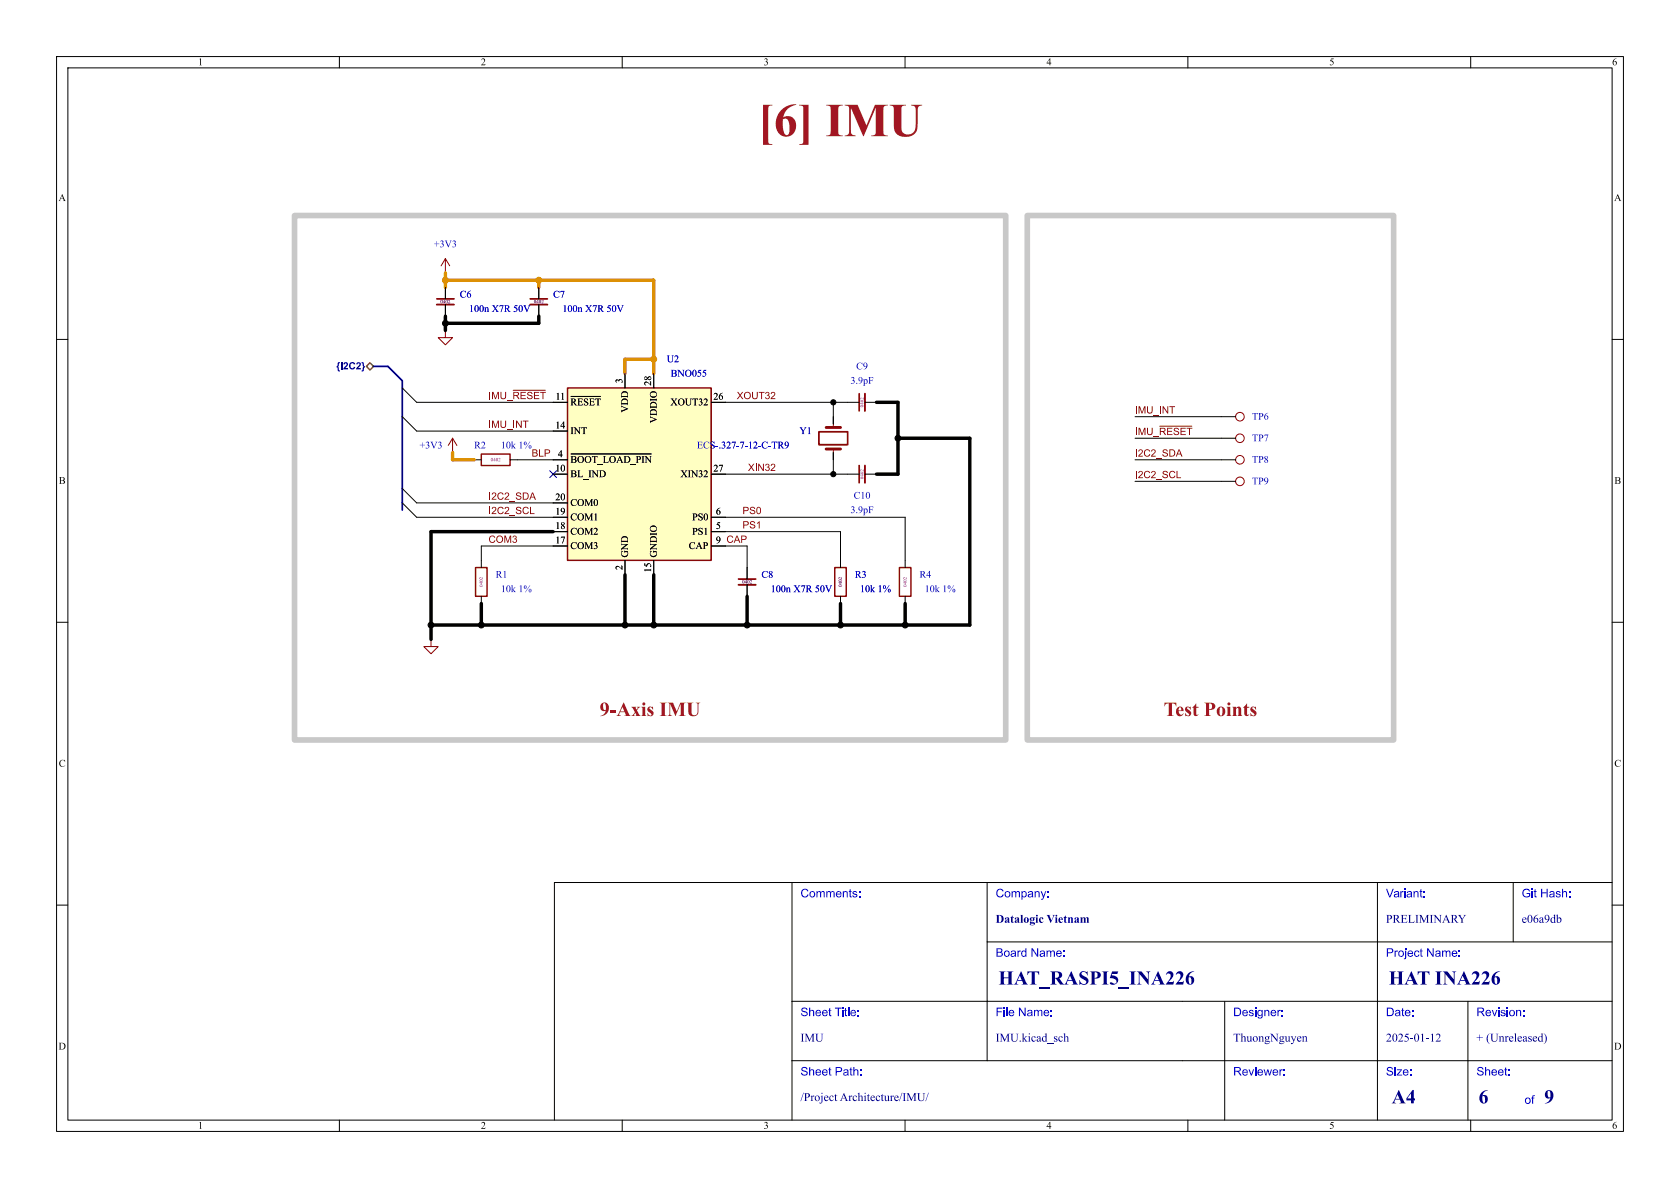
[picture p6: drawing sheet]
<svg xmlns="http://www.w3.org/2000/svg" width="297mm" height="210mm" viewBox="0 0 297 210" stroke-linecap="round" stroke-linejoin="round" font-family="sans-serif">
<g fill="none" stroke="#000" stroke-width=".18">
<path d="M10 10h277v190h-277zM12 12h273v186h-273zM60 10v2M110 10v2M160 10v2M210 10v2M260 10v2M78.7 48.3h.1M95.2 50.8v2M95.2 53.8v2.1M10 60h2M147.3 73.7v1.2"/>
<path d="M285 60h2M85.1 99.1v1.2M147.3 80v1.3M149.9 83.8h2M152.9 83.8h2M10 110h2M76.2 113h.1M85.1 105.4v1.3M285 110h2M140 156v42M174.5 156v31.5M243.5 156v42"/>
<path d="M267.5 156v10.5M285 156h-187v42M10 160h2M140 177h145M174.5 166.5h110.5M216.5 177v21M259.5 177v21M285 160h2M60 198v2M110 198v2M140 187.5h145M160 198v2"/>
<path d="M210 198v2M260 198v2"/>
</g>
<path d="M78.7 45.7l-.7 1.3M78.7 45.7l.8 1.3M78.7 45.7v2.6M147.3 74.9v.7M147.3 79.4v.6M76.2 113v1.3h1.3l-1.3 1.3-1.3-1.3h1.3" fill="none" stroke="#840000" stroke-width=".18"/>
<path d="M146 79.4h2.6M146 75.6h2.6" fill="none" stroke="#840000" stroke-width=".51"/>
<path d="M93.7 52.8h3.1M144.8 76.3h5.1v2.3h-5.1zM151.9 82.3v3" fill="none" stroke="#840000" stroke-width=".3"/>
<path d="M93.7 53.8h3.1M152.9 82.3v3" fill="none" stroke="#840000" stroke-width=".33"/>
<path d="M84.1 100.3h2v5.1h-2z" fill="none" stroke="#840000" stroke-width=".25"/>
<path d="M100.3 68.6h25.4v30.5h-25.4z" fill="#ffffc2"/>
<path d="M100.3 68.6h25.4v30.5h-25.4zM85.1 80.3h5.1v2h-5.1zM147.6 100.3h2v5.1h-2zM159 100.3h2v5.1h-2z" fill="none" stroke="#840000" stroke-width=".25"/>
<g fill="none" stroke="#000" stroke-width=".18">
<path d="M78.7 58.4h.1M78.7 50.8v2M78.7 53.8v2.1M95.2 50.8v2M95.2 53.8v2.1M71.1 68.6l2.6 2.5h24.1M71.1 73.7l2.6 2.5h24.1M101 70.1h5.1M110.5 66v2.6M128.3 71.1h23.6M147.3 71.1v3.8M152.9 71.1h2"/>
<path d="M200.7 73.7h17.7M200.7 77.5h17.7M71.1 88.9l2.6 2.5h24.1M71.1 86.4l2.6 2.5h24.1M80 80h.1M83.8 81.3h1.3M90.2 81.3h10.1M97.8 96.5h-12.7v2.6M101 80.2h14.1M110.5 99.1v2.5M125.7 91.4h34.3v8.9M125.7 94h22.9v6.3"/>
<path d="M125.7 96.5h6.4v5.9M128.3 83.8h21.6M147.3 80v3.8M200.7 81.3h17.7M200.7 85.1h17.7M132.1 103.4v2M148.6 105.4v1.3M160 105.4v1.3"/>
</g>
<path d="M77.2 52.8h3.1M151.9 69.6v3M130.6 102.4h3" fill="none" stroke="#840000" stroke-width=".3"/>
<path d="M77.2 53.8h3.1M152.9 69.6v3M130.6 103.4h3" fill="none" stroke="#840000" stroke-width=".33"/>
<g fill="none" stroke="#840000" stroke-width=".18">
<path d="M78.7 58.4v1.3h1.3l-1.3 1.3-1.2-1.3h1.2M80 77.5l-.8 1.2M80 77.5l.8 1.2M80 77.5v2.5M90.7 69h5.7M205 75.3h5.7"/>
<circle cx="219.2" cy="73.7" r=".76"/>
<circle cx="219.2" cy="77.5" r=".76"/>
<circle cx="219.2" cy="85.1" r=".76"/>
<circle cx="219.2" cy="81.3" r=".76"/>
</g>
<path d="M64.8 64.8l.6-.7 .6 .7-.6 .6z" fill="none" stroke="#725600" stroke-width=".25"/>
<path d="M66 64.8h2.6l2.5 2.5v22.9" fill="none" stroke="#000084" stroke-width=".3"/>
<path d="M78.7 55.9v2.5M95.2 55.9v1.3h-16.5M154.9 71.1h3.8v12.7h-3.8M158.7 77.5h12.7v33h-95.2M97.8 94h-21.6v19M85.1 106.7v3.8M110.5 101.6v8.9M115.6 101.6v8.9M132.1 105.4v5.1M148.6 106.7v3.8M160 106.7v3.8" fill="none" stroke="#000" stroke-width=".61"/>
<path d="M78.7 49.5h36.9v16.5M78.7 48.3v2.5M95.2 49.5v1.3M115.6 63.5h-5.1v2.5M80 80v1.3h3.8" fill="none" stroke="#dc8e00" stroke-width=".61"/>
<path d="M97.2 83.2l1.2 1.2M98.4 83.2l-1.2 1.2" fill="none" stroke="#000084" stroke-width=".18"/>
<path d="M52.1 38.1h125.7v92.7h-125.7zM181.6 38.1h64.8v92.7h-64.8z" fill="none" stroke="#c8c8c8" stroke-width="1"/>
<g fill="#000" stroke="#000" stroke-width=".18">
<circle cx="78.7" cy="57.2" r=".52"/>
<circle cx="147.3" cy="71.1" r=".46"/>
<circle cx="158.8" cy="77.5" r=".52"/>
<circle cx="147.3" cy="83.8" r=".46"/>
<circle cx="76.2" cy="110.5" r=".52"/>
<circle cx="85.1" cy="110.5" r=".52"/>
<circle cx="110.5" cy="110.5" r=".52"/>
<circle cx="115.6" cy="110.5" r=".52"/>
<circle cx="132.1" cy="110.5" r=".52"/>
<circle cx="148.6" cy="110.5" r=".52"/>
<circle cx="160" cy="110.5" r=".52"/>
</g>
<g fill="#dc8e00" stroke="#dc8e00" stroke-width=".18">
<circle cx="115.6" cy="63.5" r=".52"/>
<circle cx="78.7" cy="49.5" r=".52"/>
<circle cx="95.3" cy="49.5" r=".52"/>
</g>
<text font-size="8.4" fill="#a21622" x="134" y="26.3">[6] IMU</text>
<g font-size="3.5" fill="#a21622">
<text x="106" y="127">9-AxisIMU</text>
<text x="205.7" y="127">TestPoints</text>
</g>
<g font-size="3.5" fill="#00007f">
<text x="176.5" y="174.9">HAT_RASPI5_INA226</text>
<text x="245.5" y="174.9">HAT INA226</text>
<text x="246" y="195.9">A4</text>
<text x="261.4" y="196">6</text>
<text x="273" y="196">9</text>
</g>
<g font-size="2.1" fill="#00f">
<text x="141.5" y="159.2">Comments:</text>
<text x="176" y="159.2">Company:</text>
<text x="245" y="159.2">Variant:</text>
<text x="269" y="159.2">Git Hash:</text>
<text x="176" y="169.7">Board Name:</text>
<text x="245" y="169.7">Project Name:</text>
<text x="141.5" y="180.2">Sheet Title:</text>
<text x="176" y="180.2">File Name:</text>
<text x="218" y="180.2">Designer:</text>
<text x="245" y="180.2">Date:</text>
<text x="261" y="180.2">Revision:</text>
<text x="141.5" y="190.7">Sheet Path:</text>
<text x="218" y="190.7">Reviewer:</text>
<text x="245" y="190.7">Size:</text>
<text x="261" y="190.7">Sheet:</text>
<text x="269.5" y="195.7">of</text>
</g>
<g font-size="2.1" fill="#00007f">
<text x="176" y="163.7">DatalogicVietnam</text>
<text x="245" y="163.7">PRELIMINARY</text>
<text x="269" y="163.7">e06a9db</text>
<text x="141.5" y="184.7">IMU</text>
<text x="176" y="184.7">IMU.kicad_sch</text>
<text x="218" y="184.7">ThuongNguyen</text>
<text x="245" y="184.7">2025-01-12</text>
<text x="261" y="184.7">+ (Unreleased)</text>
<text x="141.5" y="195.2">/ProjectArchitecture/IMU/</text>
</g>
<g font-size="1.8">
<text x="35" y="12">1</text>
<text x="85" y="12">2</text>
<text x="135" y="12">3</text>
<text x="185" y="12">4</text>
<text x="235" y="12">5</text>
<text x="285" y="12">6</text>
<text x="10.3" y="36">A</text>
<text x="285.3" y="36">A</text>
<text x="98.2" y="70.9">11</text>
<text x="110.2" y="67.8" transform="rotate(-90 110.2 67.8)">3</text>
<text x="115.3" y="68.2" transform="rotate(-90 115.3 68.2)">28</text>
<text x="126.1" y="70.9">26</text>
<text x="98.2" y="75.9">14</text>
<text x="100.8" y="72.1">~{RESET}</text>
<text x="100.8" y="77.2">INT</text>
<text x="111.5" y="72.9" transform="rotate(-90 111.5 72.9)">VDD</text>
<text x="116.6" y="74.8" transform="rotate(-90 116.6 74.8)">VDDIO</text>
<text x="118.5" y="72.1">XOUT32</text>
<text x="98.2" y="83.6">10</text>
<text x="98.6" y="81">4</text>
<text x="100.8" y="82.3">~{BOOT_LOAD_PIN}</text>
<text x="126.1" y="83.6">27</text>
<text x="10.4" y="86">B</text>
<text x="98.2" y="88.6">20</text>
<text x="100.8" y="84.8">BL_IND</text>
<text x="100.8" y="89.9">COM0</text>
<text x="120.3" y="84.8">XIN32</text>
<text x="285.4" y="86">B</text>
<text x="98.2" y="91.2">19</text>
<text x="98.2" y="93.7">18</text>
<text x="100.8" y="92.4">COM1</text>
<text x="100.8" y="95">COM2</text>
<text x="122.4" y="92.4">PS0</text>
<text x="122.4" y="95">PS1</text>
<text x="126.6" y="91.2">6</text>
<text x="126.6" y="93.7">5</text>
<text x="98.2" y="96.3">17</text>
<text x="100.8" y="97.5">COM3</text>
<text x="110.2" y="100.8" transform="rotate(-90 110.2 100.8)">2</text>
<text x="111.5" y="98.6" transform="rotate(-90 111.5 98.6)">GND</text>
<text x="115.3" y="101.2" transform="rotate(-90 115.3 101.2)">15</text>
<text x="116.6" y="98.6" transform="rotate(-90 116.6 98.6)">GNDIO</text>
<text x="121.8" y="97.5">CAP</text>
<text x="126.6" y="96.3">9</text>
<text x="10.4" y="136">C</text>
<text x="285.4" y="136">C</text>
<text x="10.3" y="186">D</text>
<text x="285.3" y="186">D</text>
<text x="35" y="200">1</text>
<text x="85" y="200">2</text>
<text x="135" y="200">3</text>
<text x="185" y="200">4</text>
<text x="235" y="200">5</text>
<text x="285" y="200">6</text>
</g>
<g font-size="1.8" fill="#0000c2">
<text x="76.7" y="44.2">+3V3</text>
<text x="81.3" y="53.1">C6</text>
<text x="97.8" y="53.1">C7</text>
<text x="82.9" y="55.6">100nX7R 50V</text>
<text x="99.4" y="55.6">100nX7R 50V</text>
<text x="117.9" y="64.5">U2</text>
<text x="151.4" y="65.8">C9</text>
<text x="118.6" y="67">BNO055</text>
<text x="150.4" y="68.3">3.9pF</text>
<text x="141.3" y="77.2">Y1</text>
<text x="221.3" y="74.6">TP6</text>
<text x="74.2" y="79.7">+3V3</text>
<text x="83.8" y="79.7">R2</text>
<text x="88.5" y="79.7">10k1%</text>
<text x="123.2" y="79.7">ECS-.327-7-12-C-TR9</text>
<text x="221.3" y="82.3">TP8</text>
<text x="221.3" y="78.5">TP7</text>
<text x="150.9" y="88.6">C10</text>
<text x="221.3" y="86.1">TP9</text>
<text x="150.4" y="91.2">3.9pF</text>
<text x="87.6" y="102.6">R1</text>
<text x="88.5" y="105.1">10k1%</text>
<text x="134.6" y="102.6">C8</text>
<text x="136.3" y="105.1">100nX7R 50V</text>
<text x="151.1" y="102.6">R3</text>
<text x="152" y="105.1">10k1%</text>
<text x="162.6" y="102.6">R4</text>
<text x="163.5" y="105.1">10k1%</text>
</g>
<text font-size="1.8" fill="#000084" x="59.4" y="65.8">{I2C2}</text>
<g font-size="1.8" fill="#840000">
<text x="86.4" y="70.8">IMU_~{RESET}11</text>
<text x="130.2" y="70.8">XOUT32</text>
<text x="86.4" y="75.9">IMU_INT</text>
<text x="200.7" y="73.3">IMU_INT</text>
<text x="200.7" y="77.1">IMU_~{RESET}</text>
<text x="94" y="80.9">BLP</text>
<text x="132.2" y="83.5">XIN32</text>
<text x="200.7" y="80.9">I2C2_SDA</text>
<text x="86.4" y="88.6">I2C2_SDA</text>
<text x="200.7" y="84.7">I2C2_SCL</text>
<text x="86.4" y="91.1">I2C2_SCL</text>
<text x="131.3" y="93.6">PS1</text>
<text x="131.3" y="91.1">PS0</text>
<text x="86.4" y="96.2">COM3</text>
<text x="126.6" y="96.3">9 CAP</text>
</g>
<g font-size=".9" fill="#840084">
<text x="77.9" y="53.8">0402</text>
<text x="94.4" y="53.8">0402</text>
<text x="152.9" y="72" transform="rotate(-90 152.9 72)">0402</text>
<text x="86.7" y="81.8">0402</text>
<text x="152.9" y="84.7" transform="rotate(-90 152.9 84.7)">0402</text>
<text x="85.6" y="103.8" transform="rotate(-90 85.6 103.8)">0402</text>
<text x="131.2" y="103.4">0402</text>
<text x="149.1" y="103.8" transform="rotate(-90 149.1 103.8)">0402</text>
<text x="160.5" y="103.8" transform="rotate(-90 160.5 103.8)">0402</text>
</g>
</svg>
